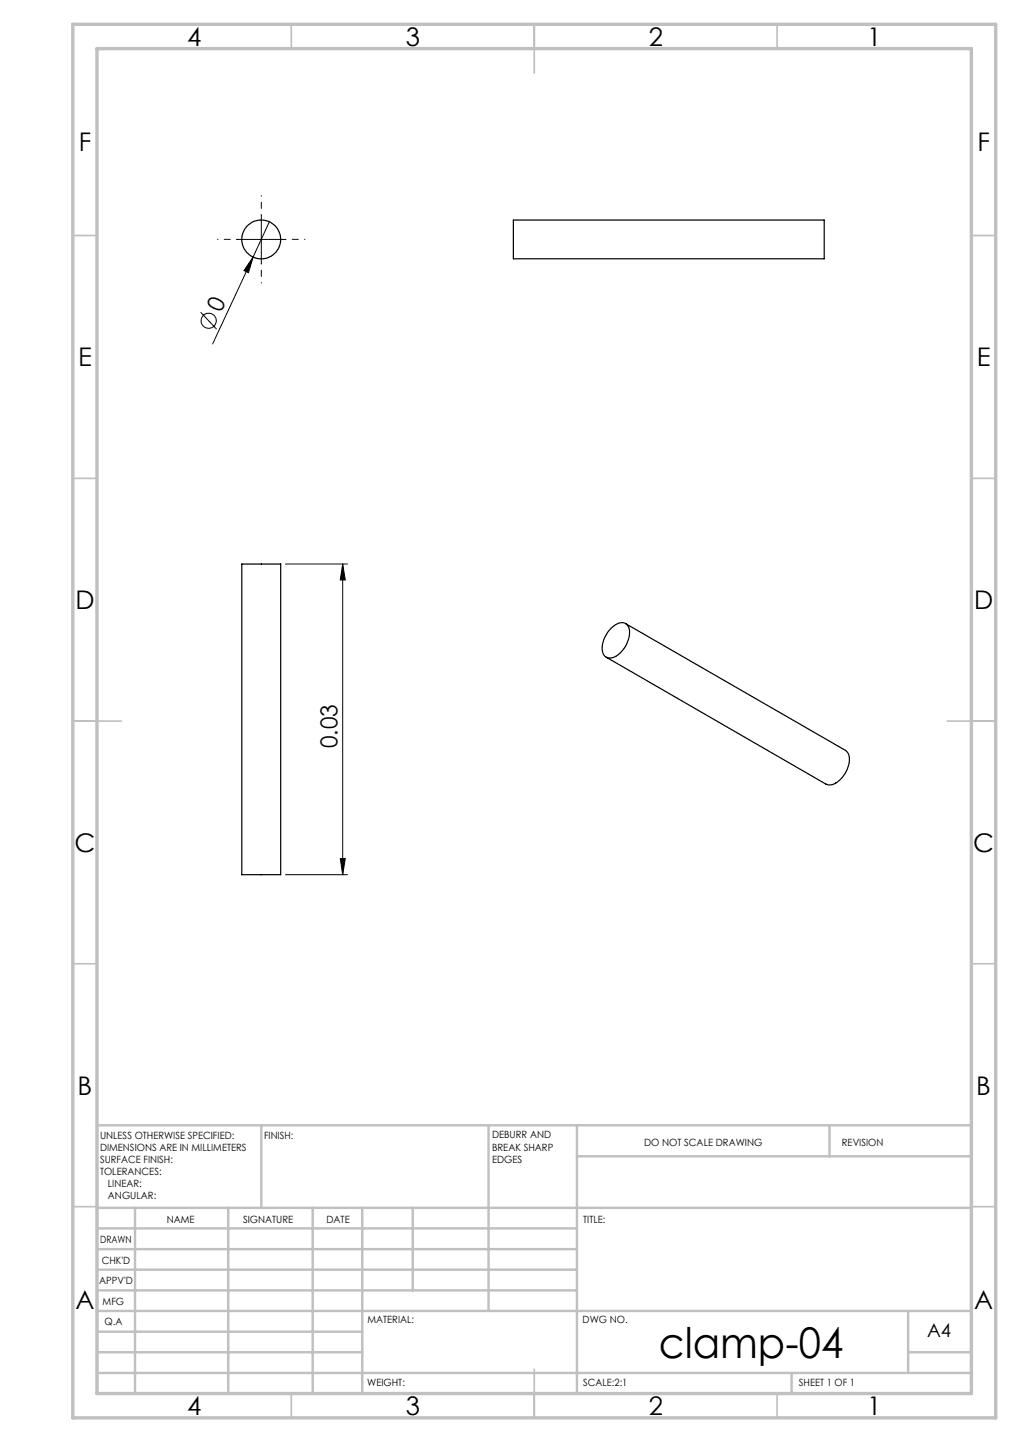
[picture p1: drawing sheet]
<svg xmlns="http://www.w3.org/2000/svg" width="210mm" height="297mm" viewBox="0 0 210 297" stroke-linecap="round" stroke-linejoin="round" font-family="sans-serif">
<g fill="none" stroke="#000" stroke-width=".21">
<path d="M48.8 49.3h10M52.1 52.9l-.9 3.3-1-.5zM52.1 52.9l-8.3 17.9M53.8 44.3v10M55.5 45.7l-3.4 7.2M41.3 64.3l3.3 3.5M58.8 116.2h12.7M70.6 116.2l.5 3.2h-1zM70.6 116.2v64M70.1 176.8h1l-.5 3.4zM58.8 180.2h12.7"/>
<circle cx="43" cy="66.1" r="1.55"/>
</g>
<path d="M48.8 49.3h-4M53.8 44.3v-4M53.8 54.3v4M58.8 49.3h4" fill="none" stroke="#000" stroke-width=".21" stroke-dasharray="15.2 1.3 1.3 1.3" stroke-dashoffset="15.1"/>
<g fill="none" stroke="#c0c0c0" stroke-width=".35">
<path d="M60 5v5M110 5v10M160 5v5M15 48.5h5M200 48.5h5M15 98.5h5M200 98.5h5M15 148.5h10M195 148.5h10M15 198.5h5M200 198.5h5M15 248.5h5"/>
<path d="M200 248.5h5M60 287v5M110 282v10M160 287v5"/>
</g>
<g fill="none" stroke="#c0c0c0" stroke-width=".5">
<path d="M53.8 231.8v17M100.6 231.8v38.2M118.8 231.8v55.2M118.8 238.2h81.2M170.8 231.8v6.4M200 231.8h-180v55.2M20 248.8h180M20 257.3h98.8M20 253h98.8M27.8 248.8v38.2M47 248.8v38.2M64.4 248.8v38.2"/>
<path d="M74.6 248.8v38.2M85 248.8v17M20 265.8h98.8M20 261.5h98.8M20 278.5h54.6M20 274.3h54.6M20 270h180M187 278.5h13M187 270v12.8M20 282.8h180M163 282.8v4.2"/>
</g>
<path d="M15 5h190v287h-190zM20 10h180v277h-180z" fill="none" stroke="#c0c0c0" stroke-width=".7"/>
<g fill="#000">
<path d="M52.1 52.9l-.9 3.3-1-.5z"/>
<path d="M70.1 176.8h1l-.5 3.4zM70.6 116.2l.5 3.2h-1z"/>
</g>
<g fill="none" stroke="#000" stroke-width=".25">
<path d="M105.7 45.3h64v8h-64zM49.8 116.2h8v64h-8zM126 129.2a2.28 2.28 0 0 1 3-.6 3.5 3.5 0 0 1 .1 3.8 4.4 4.4 0 0 1-4 3.1 2.39 2.39 0 0 1-1-3.2 6.9 6.9 0 0 1 1.9-3.1zM128.8 128.4l45.3 26.1a2.74 2.74 0 0 1 .6 3.3 5.6 5.6 0 0 1-3.5 3.8l-.6 .1-.6-.2-45.2-26.1"/>
<circle cx="53.8" cy="49.3" r="4"/>
</g>
<text font-size="8.7" x="135.6" y="279.6">clamp-04</text>
<g font-size="5.3">
<text x="38.5" y="9.4">4</text>
<text x="83.5" y="9.4">3</text>
<text x="133.6" y="9.4">2</text>
<text x="178.6" y="9.4">1</text>
<text x="16.2" y="31.2">F</text>
<text x="201.2" y="31.2">F</text>
<text x="16.1" y="75.4">E</text>
<text x="201.1" y="75.4">E</text>
<text x="15.5" y="125.4">D</text>
<text x="200.5" y="125.4">D</text>
<text x="15.4" y="175.4">C</text>
<text x="200.4" y="175.4">C</text>
<text x="16" y="225.4">B</text>
<text x="201" y="225.4">B</text>
<text x="15.5" y="269.7">A</text>
<text x="200.5" y="269.7">A</text>
<text x="38.5" y="291.4">4</text>
<text x="83.5" y="291.4">3</text>
<text x="133.6" y="291.4">2</text>
<text x="178.6" y="291.4">1</text>
</g>
<g font-size="4.8">
<text x="45.6" y="64.4" transform="rotate(-65 45.6 64.4)">0</text>
<text x="69.5" y="154.1" transform="rotate(-90 69.5 154.1)">0.03</text>
</g>
<text font-size="3.9" x="190.9" y="275.5">A4</text>
<g font-size="2.1">
<text x="20.6" y="234.6">UNLESS OTHERWISE SPECIFIED:</text>
<text x="20.6" y="237.1">DIMENSIONS ARE IN MILLIMETERS</text>
<text x="20.6" y="239.5">SURFACE FINISH:</text>
<text x="54.4" y="234.5">FINISH:</text>
<text x="101.3" y="234.5">DEBURR AND</text>
<text x="101.3" y="237">BREAK SHARP</text>
<text x="101.3" y="239.5">EDGES</text>
<text x="132.6" y="235.9">DO NOT SCALE DRAWING</text>
<text x="173.3" y="236.1">REVISION</text>
<text x="20.6" y="242">TOLERANCES:</text>
<text x="22.2" y="244.5">LINEAR:</text>
<text x="22.2" y="247">ANGULAR:</text>
<text x="34.3" y="252">NAME</text>
<text x="50" y="251.9">SIGNATURE</text>
<text x="67.2" y="251.9">DATE</text>
<text x="120.1" y="251.9">TITLE:</text>
<text x="20.6" y="256.1">DRAWN</text>
<text x="20.9" y="260.3">CHK'D</text>
<text x="20.4" y="264.4">APPV'D</text>
<text x="21.1" y="268.8">MFG</text>
<text x="21.5" y="273">Q.A</text>
<text x="75.6" y="272.5">MATERIAL:</text>
<text x="120" y="272.5">DWG NO.</text>
<text x="75.6" y="285.5">WEIGHT:</text>
<text x="120.1" y="285.6">SCALE:2:1</text>
<text x="164.5" y="285.6">SHEET 1 OF 1</text>
</g>
</svg>
